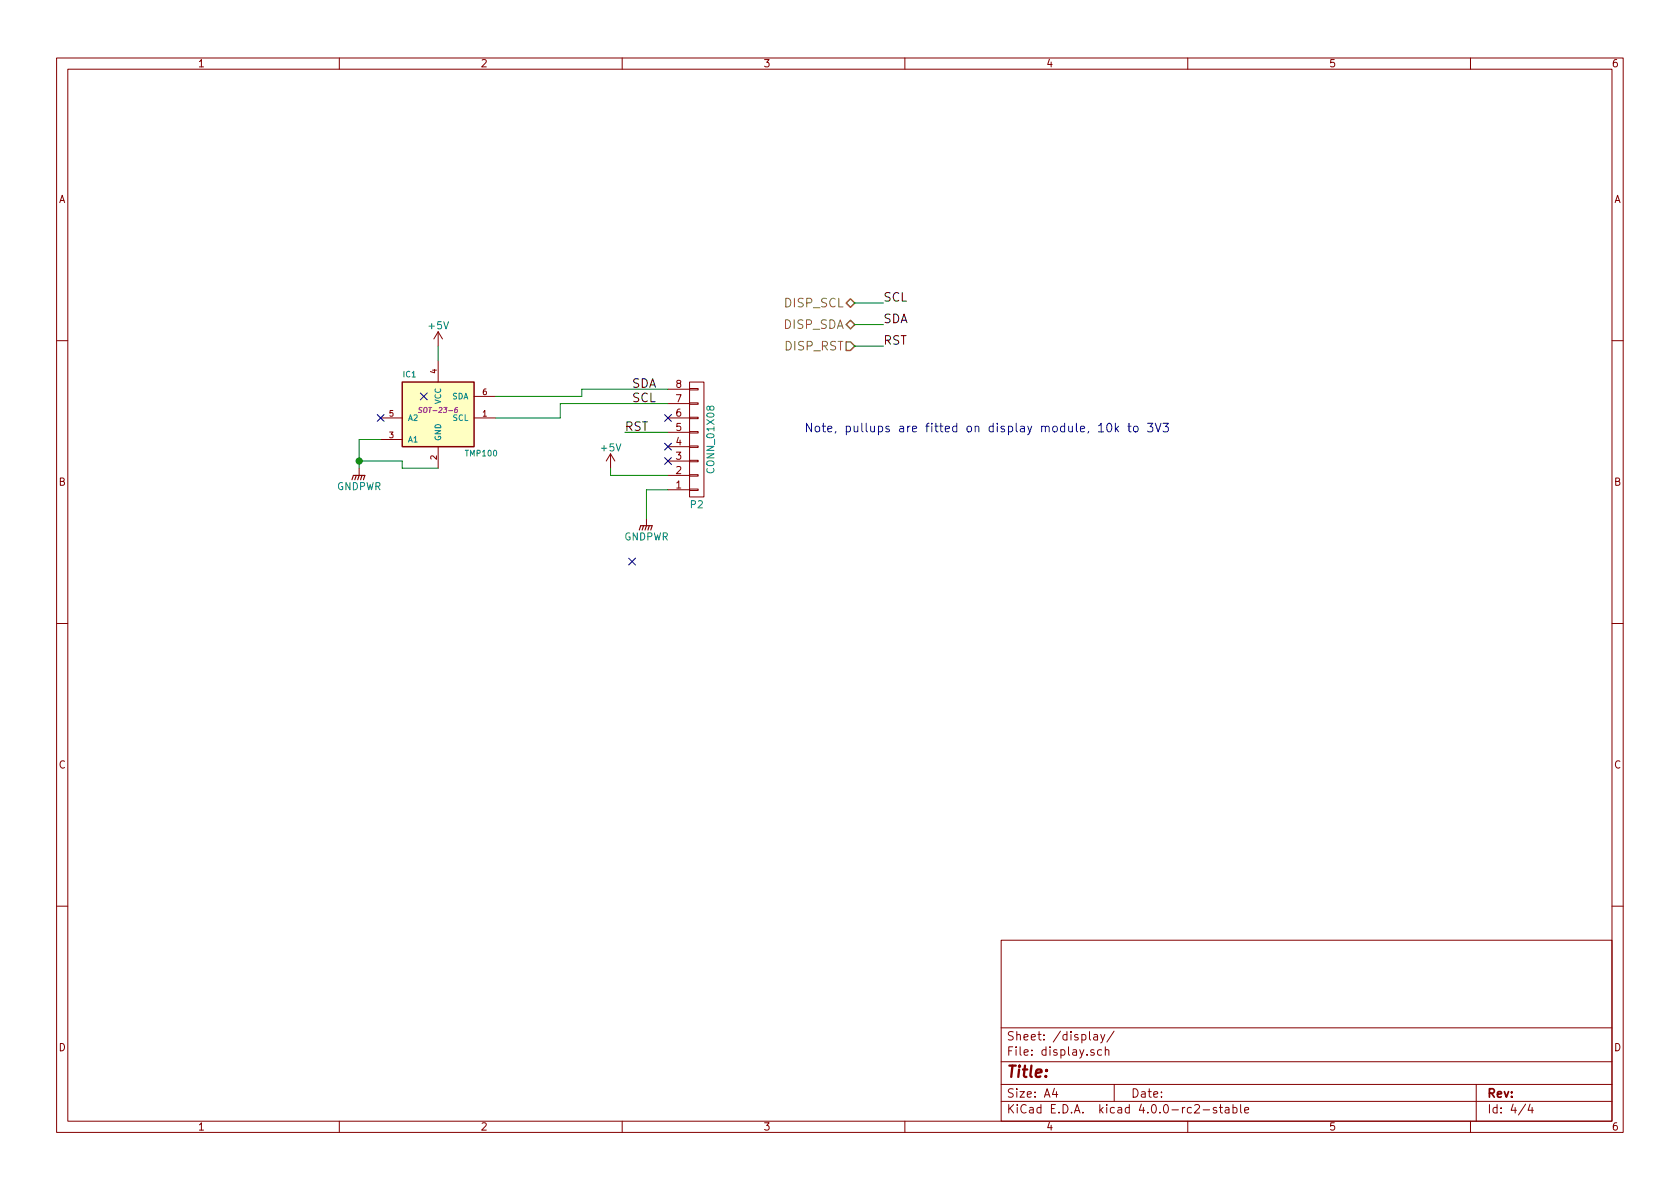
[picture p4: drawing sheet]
<svg xmlns="http://www.w3.org/2000/svg" width="297mm" height="210mm" viewBox="0 0 297 210" stroke-linecap="round" stroke-linejoin="round" font-family="sans-serif">
<g fill="none" stroke="#840000" stroke-width=".18">
<path d="M10 10.3h277v189.9h-277zM12 12.2h273v186.1h-273zM60 10.3v1.9M110 10.3v1.9M160 10.3v1.9M210 10.3v1.9M260 10.3v1.9M77.5 58.7v2.5M77.5 58.7l-.8 1.2M77.5 58.7l.7 1.2M10 60.2h2M67.3 73.9h3.8"/>
<path d="M67.3 77.7h3.8M77.5 63.7v3.9M77.5 79v3.8M83.8 73.9h3.8M83.8 70.1h3.8M118.1 79h3.8M118.1 76.4h3.8M118.1 73.9h3.8M118.1 71.4h3.8M118.1 68.8h3.8M121.9 67.6h2.6v20.3h-2.6zM121.9 68.7h1.5v.3h-1.5z"/>
<path d="M121.9 71.2h1.5v.3h-1.5zM121.9 73.8h1.5v.2h-1.5zM121.9 76.3h1.5v.3h-1.5zM121.9 78.9h1.5v.2h-1.5zM285 60.2h2M63.5 82.8v1.3M107.9 80.3l-.7 1.2M107.9 80.3v2.5M107.9 80.3l.8 1.2M114.3 91.7v1.3M118.1 86.6h3.8M118.1 84.1h3.8"/>
<path d="M118.1 81.5h3.8M121.9 81.4h1.5v.3h-1.5zM121.9 83.9h1.5v.3h-1.5zM121.9 86.5h1.5v.2h-1.5zM10 110.3h2M285 110.3h2M10 160.2h2M177 166.3h108v32h-108zM285 160.2h2M60 198.3v1.9M110 198.3v1.9M160 198.3v1.9"/>
<path d="M177 194.8h108M177 191.8h108M177 187.8h108M177 181.8h108M186.4 192.5l-.3 1h.9M186.8 193v1M193.4 185.7a.37 .37 0 0 0-.6 .1l.1 .2 .5 .2 .1 .1-.2 .3-.5-.1M193.4 183h.6l.1 .9M194.1 183.3l-.5 .1-.3 .2 .3 .3 .5-.1M194.6 182.9l.4 1M194.8 185.7l-.5-.1-.2 .3v.6l.2 .1 .5-.1M195.4 182.9l-.6 1.4-.2 .1"/>
<path d="M195.4 185.7l.2-.1 .4 .1 .1 .9M195.4 185.1v1.5M197 182.3l-1.3 2M197 191.8v3M210 198.3v1.9M211.2 195.5l.3-.2h.3l.3 .5-.9 1h.9M212.7 196.3h1.2M215.1 195.9a.37 .37 0 0 0-.6 .1l.1 .3 .5 .1 .1 .1-.3 .3-.4-.1M215.6 195.8h.6M215.8 195.3v1.3l.4 .2M216.7 195.9h.5l.1 .9M217.3 196.2l-.5 .1-.2 .2 .2 .3 .5-.1"/>
<path d="M218 195.9l.4-.1 .3 .3-.1 .6h-.6M218 195.3v1.5M219.4 195.3v1.3l.2 .2M220.1 196.3l.7-.1-.1-.3-.4-.1-.2 .2v.7h.6M260 198.3v1.9M261 191.8v6.5M269.7 195.2l-1.2 2M270.5 195.2l-.3 1.1h.9M270.9 195.8v1"/>
</g>
<path d="M62.2 84.8l.3-.7h2l-.2 .7M63 84.1l-.3 .7M63.5 84.1l-.3 .7M64 84.1l-.2 .7M113 93.7l.3-.7h2l-.2 .7M113.8 93l-.3 .7M114.3 93l-.3 .7M114.8 93l-.2 .7" fill="none" stroke="#840000" stroke-width=".2"/>
<path d="M151.1 53.6h5.1M151.1 57.4h5.1M67.3 77.7h-3.8v5.1M77.5 61.2v2.5M110.5 76.4h7.6M118.1 68.8h-15.2v1.3h-15.3M118.1 71.4h-19v2.5h-11.5M151.1 61.2h5.1M63.5 81.5h7.6v1.3h6.4M107.9 82.8v1.3h10.2M118.1 86.6h-3.8v5.1" fill="none" stroke="#008400" stroke-width=".18"/>
<path d="M149.6 57.4l.8-.8 .7 .8-.7 .8zM150.4 52.8l.7 .8-.7 .8-.8-.8zM149.6 60.4h.8l.7 .8-.7 .8h-.8z" fill="none" stroke="#848400" stroke-width=".25"/>
<path d="M66.7 73.3l1.2 1.2M67.9 73.3l-1.2 1.2M74.3 69.5l1.2 1.2M75.5 69.5l-1.2 1.2M117.5 73.3l1.2 1.2M117.5 78.4l1.2 1.2M118.7 73.3l-1.2 1.2M118.7 78.4l-1.2 1.2M111.2 98.7l1.2 1.2M112.4 98.7l-1.2 1.2M117.5 80.9l1.2 1.2M118.7 80.9l-1.2 1.2" fill="none" stroke="#000084" stroke-width=".18"/>
<path d="M194.2 75.3l.5-.5v1.6M194.2 76.4h.9M195.8 75l.3-.2a.81 .81 0 0 1 .5 .8 .81 .81 0 0 1-.5 .8l-.3-.2-.1-.4zM197.2 74.8v1.6M197.4 75.8l.4 .6M197.8 75.4l-.6 .5M199.4 75.4h.6M199.6 74.8v1.4l.4 .2M200.5 75.5l.2-.1 .4 .1 .1 .6-.1 .2-.4 .1-.2-.2zM202.9 74.8h.9l-.5 .6 .4 .1 .1 .2v.5l-.3 .2h-.4l-.2-.2M204.3 74.8l.5 1.6 .5-1.6M205.6 74.8h1l-.5 .6 .3 .1 .2 .2-.1 .5-.2 .2h-.5l-.2-.2" fill="none" stroke="#0000c2" stroke-width=".18"/>
<path d="M71.1 67.6h12.7v11.4h-12.7z" fill="#ffffc2" stroke="#ffffc2" stroke-width=".18"/>
<path d="M71.1 67.6h12.7v11.4h-12.7z" fill="none" stroke="#840000" stroke-width=".25"/>
<path d="M74.6 72.1l-.5 .1a.35 .35 0 0 0 .4 .4l-.1 .3h-.4M80.9 72.1h-.3l-.1 .2-.1 .5 .1 .1h.3v-.5h-.2l-.2 .2" fill="none" stroke="#840084" stroke-width=".18"/>
<circle cx="63.5" cy="81.5" r=".51" fill="#008400" stroke="#008400" stroke-width=".25"/>
<text font-size="2.8" fill="#840000" x="178" y="190.5">Title:</text>
<g font-size="2.1">
<text x="156.2" y="53.3">SCL</text>
<text x="156.2" y="57.1">SDA</text>
<text x="156.2" y="61">RST</text>
<text x="111.8" y="71.1">SCL</text>
<text x="111.8" y="68.6">SDA</text>
<text x="110.5" y="76.2">RST</text>
</g>
<g font-size="2.1" fill="#848400">
<text x="138.6" y="58.2">DISP_SDA</text>
<text x="138.8" y="54.4">DISP_SCL</text>
<text x="138.8" y="62">DISP_RST</text>
</g>
<text font-size="2.1" fill="#0000c2" x="142.2" y="76.4">Note, pullups are fitted on display module, 10k to 3V3</text>
<g font-size="2.1" fill="#840000">
<text x="178" y="184">Sheet: /display/</text>
<text x="178" y="186.7">File: display.sch</text>
<text x="178" y="196.9">KiCad E.D.A. kicad 4.0.0-rc2-stable</text>
<text x="178" y="194.1">Size: A4</text>
<text x="200" y="194.1">Date:</text>
<text x="263" y="194.1">Rev:</text>
<text x="263" y="196.9">Id: 4/4</text>
</g>
<g font-size="1.8" fill="#840000">
<text x="35" y="11.9">1</text>
<text x="85" y="11.9">2</text>
<text x="135" y="11.9">3</text>
<text x="185" y="11.9">4</text>
<text x="235" y="11.9">5</text>
<text x="285" y="11.9">6</text>
<text x="10.4" y="35.9">A</text>
<text x="285.4" y="35.9">A</text>
<text x="119.5" y="71.1">7</text>
<text x="119.5" y="68.6">8</text>
<text x="119.5" y="76.2">5</text>
<text x="119.5" y="73.7">6</text>
<text x="119.5" y="83.8">2</text>
<text x="119.5" y="81.3">3</text>
<text x="119.5" y="78.7">4</text>
<text x="10.4" y="85.9">B</text>
<text x="119.5" y="86.4">1</text>
<text x="285.4" y="85.9">B</text>
<text x="10.4" y="135.9">C</text>
<text x="285.4" y="135.9">C</text>
<text x="10.4" y="185.9">D</text>
<text x="285.4" y="185.9">D</text>
<text x="35" y="199.9">1</text>
<text x="85" y="199.9">2</text>
<text x="135" y="199.9">3</text>
<text x="185" y="199.9">4</text>
<text x="235" y="199.9">5</text>
<text x="285" y="199.9">6</text>
</g>
<g font-size="1.8" fill="#008484">
<text x="75.9" y="58.2">+5V</text>
<text x="106.3" y="79.8">+5V</text>
<text x="126.3" y="83.4" transform="rotate(-90 126.3 83.4)">CONN_01X08</text>
<text x="59.5" y="86.7">GNDPWR</text>
<text x="122.1" y="89.9">P2</text>
<text x="110.3" y="95.5">GNDPWR</text>
</g>
<g font-size="1.4" fill="#008484">
<text x="71.3" y="66.7">IC1</text>
<text x="78" y="71.6" transform="rotate(-90 78 71.6)">VCC</text>
<text x="79.8" y="70.6">SDA</text>
<text x="72.1" y="74.4">A2</text>
<text x="78" y="78" transform="rotate(-90 78 78)">GND</text>
<text x="80" y="74.4">SCL</text>
<text x="72.1" y="78.2">A1</text>
<text x="82.4" y="80.7">TMP100</text>
</g>
<g font-size="1.4" fill="#840000">
<text x="77.2" y="66" transform="rotate(-90 77.2 66)">4</text>
<text x="85.3" y="69.8">6</text>
<text x="68.8" y="77.5">3</text>
<text x="68.8" y="73.7">5</text>
<text x="85.3" y="73.7">1</text>
<text x="77.2" y="81.3" transform="rotate(-90 77.2 81.3)">2</text>
</g>
<text font-size="1.2" fill="#840084" x="74.8" y="73">SOT-23-6</text>
</svg>
